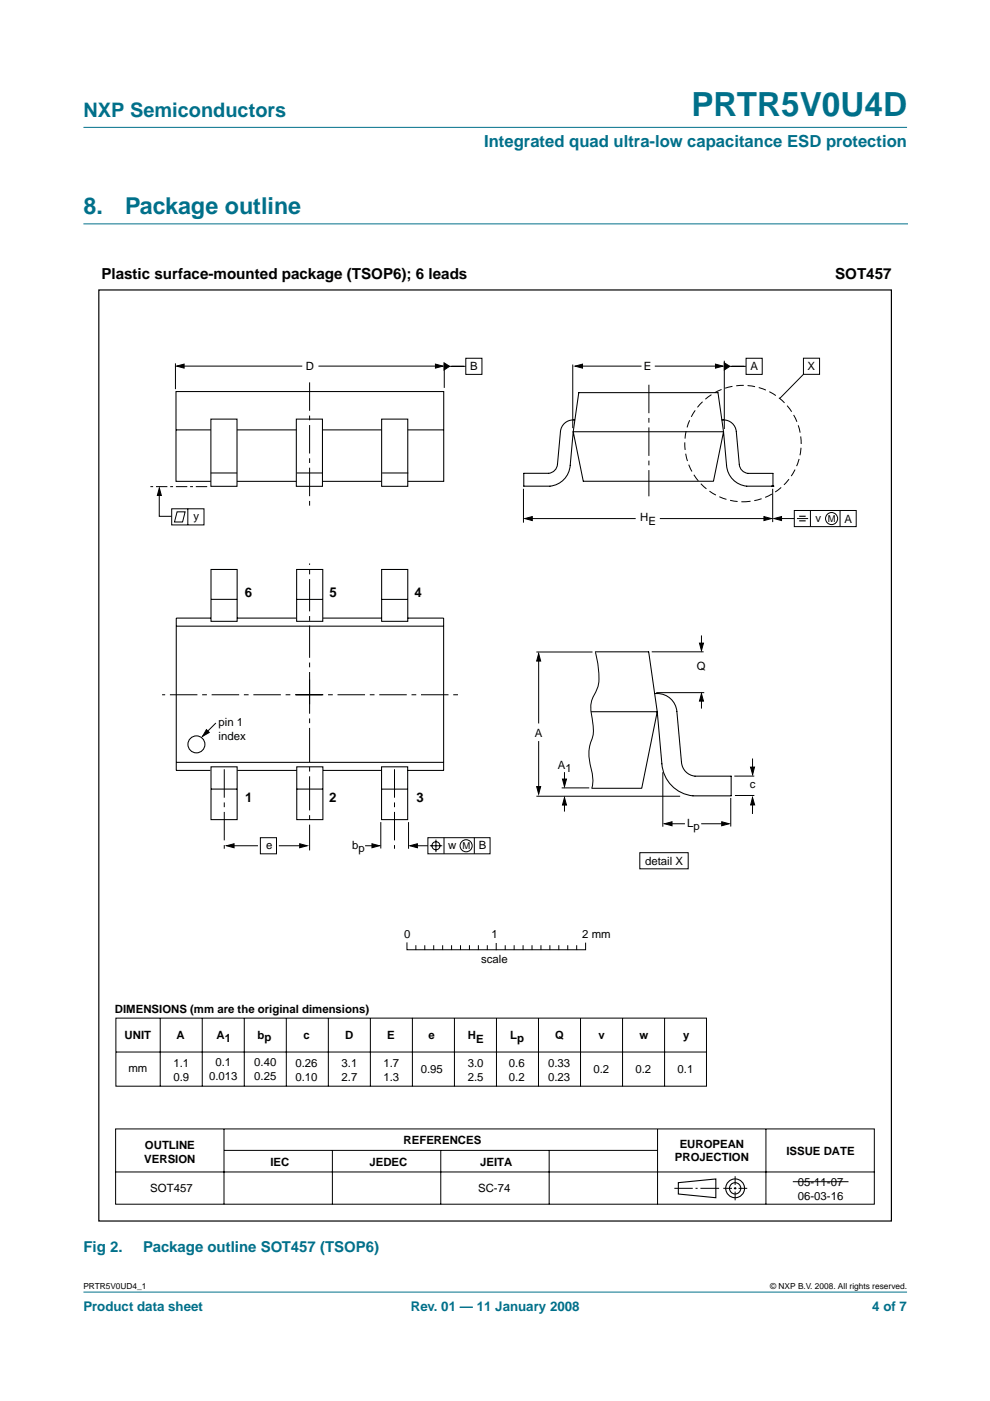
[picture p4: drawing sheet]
<svg xmlns="http://www.w3.org/2000/svg" width="210mm" height="297mm" viewBox="0 0 210 297" stroke-linecap="round" stroke-linejoin="round" font-family="sans-serif">
<g fill="#00708a" stroke="#00708a" stroke-width=".21">
<path d="M17.7 273.9h174.6z"/>
<path d="M17.7 27h174.6z"/>
</g>
<path d="M17.7 47.5h174.7" fill="none" stroke="#00708a" stroke-width=".21"/>
<g fill="none" stroke="#000" stroke-width=".21">
<path d="M37.2 77v5.5M38.4 77.6h25.7M67.5 77.6h25.6M94.2 77.1v5.1M94.7 77.7h4M98.8 76h3.4v3.4h-3.4zM121.4 77.3v13.5M122.6 77.6h13.4M138.8 77.6h13.7M153.6 76.5v14.5M154.1 77.7h4.1M158.2 76h3.4v3.4h-3.4z"/>
<path d="M170.3 75.9h3.5v3.5h-3.5zM170.3 79.4l-5 5.1M33.8 104v5.5h2.6M36.4 107.9h6.9v3.4h-6.9zM37.5 108.5h1.8l-.6 2.2h-1.7zM39.8 107.9v3.4M111 103.6v7.2M112.1 109.9h22.7M139.9 109.9h22.7M163.8 103.6v7.1M165 109.9h3.4M168.4 108.2h13.1v3.5h-13.1z"/>
<path d="M169 109.9h2.3M171.8 108.2v3.5M178.1 108.2v3.5M113.7 138.2h11.9M114.2 139.8v13.6M126.2 138.3a17.6 17.6 0 0 1 .6 7.3l-.9 1.8a5.3 5.3 0 0 0-.5 4l.2 1.5a7.4 7.4 0 0 1-.5 5 11 11 0 0 0 .4 5.9 6.6 6.6 0 0 1 0 3.3M138.2 138.2h11M148.7 134.7v2.4M45.8 153.3l-2.2 2.2M114.2 157.1v10.3M139.1 146.9h10.2M148.7 147.8v2.4"/>
<path d="M48.9 179.3h5.8M55.2 177.6h3.4v3.4h-3.4zM59.1 179.3h5.2M77.4 179.3h2.2M80.7 174.3v5.6M86.6 174.3v5.7M87.8 179.3h2.9M90.7 177.6h13.2v3.4h-13.2zM91.1 179.3h2.7M92.4 178v2.7M94.1 177.6v3.4M100.6 177.6v3.4"/>
<path d="M113.7 168.8h30.5M119.1 167h5.8M119.7 163.7v2.6M119.7 170.1v2M140.5 163.7v11.6M141.8 174.7h3.4M148.7 174.7h4.8M154.9 169.2v6M159.6 160.8v2.9M159.6 170l-.1 2.6M159.9 164.5h-4.2M159.9 168.7h-4.1"/>
<path d="M86.3 199.9v1.5h37.9v-1.4M135.7 180.8h10.2v3.4h-10.2zM88.2 200.5v.8M90.1 200.5v.8M92 200.5v.8M93.9 200.5v.8M95.7 200.5v.8M97.6 200.5v.8M99.5 200.5v.8M101.4 200.5v.8M103.3 200.5v.8M105.2 200v1.3"/>
<path d="M107.1 200.5v.8M109 200.5v.8M110.9 200.5v.8M112.8 200.5v.8M114.7 200.5v.8M116.6 200.5v.8M118.5 200.5v.8M120.4 200.5v.8M122.3 200.5v.8M24.5 239.4h160.9v15.9h-160.9zM47.5 239.4v15.9M139.4 239.4v15.9"/>
<path d="M162.4 239.4v15.9M24.5 248.5h160.9M47.5 243.9h91.8M70.5 243.9v11.4M93.5 243.9v11.4M116.4 243.9v11.4M143 251.9h3.9M147.5 251.9h.4M148.5 251.9h4M153.4 251.9h1.8M155.6 251.9h.6M155.9 249.4v1.8"/>
<path d="M155.9 251.7v.5M155.9 252.6v1.9M156.6 251.9h1.8"/>
<circle cx="176.3" cy="109.9" r="1.28"/>
<circle cx="92.4" cy="179.3" r=".86"/>
<circle cx="98.8" cy="179.3" r="1.28"/>
</g>
<g fill="none" stroke="#000" stroke-width=".23">
<path d="M143.8 250.7l8-.7v3.9l-8-.7z"/>
<circle cx="155.9" cy="251.9" r="1.99"/>
<circle cx="155.9" cy="251.9" r="1.2"/>
</g>
<g fill="#000" stroke="#000" stroke-width=".21">
<path d="M37.4 77.6l1.6-.4v.8zM92.3 77.2l1.6 .4-1.6 .4zM94.2 76.9l1.1 .8-1.1 .7zM121.9 77.6l1.6-.4v.9zM151.7 77.2l1.6 .4-1.6 .5zM153.6 76.9l1.1 .8-1.1 .7zM33.8 103.5l.4 1.5h-.8zM111.3 109.9l1.6-.4v.9zM162 109.5l1.6 .4-1.6 .5zM164.1 109.9l1.6-.4v.9zM148.3 136.4h.9l-.5 1.5zM43.8 154.7l.6 .6-1.5 .8z"/>
<path d="M114.2 138.6l.4 1.6h-.8zM148.7 147.1l.5 1.6h-.9zM48 179.3l1.6-.4v.8zM63.5 178.9l1.6 .4-1.6 .4zM78.9 178.9l1.6 .4-1.6 .4zM86.9 179.3l1.6-.4v.8zM113.8 166.8h.8l-.4 1.6zM119.7 169.1l.4 1.6h-.8zM119.3 165.2h.8l-.4 1.6zM140.9 174.7l1.6-.5v.9zM153 174.2l1.6 .5-1.6 .4zM159.6 169.1l.4 1.6h-.8z"/>
<path d="M159.1 162.6h.9l-.4 1.6z"/>
</g>
<path d="M62.7 147.3h34.9M68.4 147.3h-34" fill="none" stroke="#000" stroke-width=".21" stroke-dasharray="5.8 1 1 1" stroke-linecap="butt"/>
<path d="M65.6 149.3v-29.8" fill="none" stroke="#000" stroke-width=".21" stroke-dasharray="6.8 1 1 1" stroke-linecap="butt"/>
<path d="M65.6 144.1v36.2" fill="none" stroke="#000" stroke-width=".21" stroke-dasharray="7.2 1 1 1" stroke-linecap="butt"/>
<path d="M169.4 109.5h1.4M169.4 110.4h1.4" fill="none" stroke="#000" stroke-width=".24"/>
<path d="M43.9 103.2h-12" fill="none" stroke="#000" stroke-width=".21" stroke-dasharray="2.4 .6 .6 .6" stroke-linecap="butt"/>
<path d="M21 61.5h168v197.4h-168z" fill="none" stroke="#000" stroke-width=".25"/>
<g fill="none" stroke="#000" stroke-width=".22">
<path d="M37.3 83h56.8v19.1h-56.8zM37.3 91.1h56.8M37.4 132.8h56.6M44.7 131h-7.3v32.3h7.2M44.7 120.7h5.6v11h-5.6zM44.7 127.1h5.6M50.2 131h12.6M62.9 120.7h5.5v11h-5.5zM62.9 127.1h5.5M68.5 131h12.4M80.9 120.7h5.6v11h-5.6zM80.9 127.1h5.6"/>
<path d="M86.5 131h7.6v32.3h-7.7M37.4 161.6h56.6M44.7 162.6h5.6v11.2h-5.6zM44.7 167.3h5.6M50.3 163.3h12.6M62.9 162.6h5.6v11.2h-5.6zM62.9 167.3h5.6M68.5 163.3h12.4M80.9 162.6h5.5v11.2h-5.5zM80.9 167.3h5.6"/>
</g>
<circle cx="157.5" cy="94" r="12.3" fill="none" stroke="#000" stroke-width=".21" stroke-dasharray="1.6 .8" stroke-linecap="butt"/>
<path d="M137.6 81.6v23.6M47.5 163.1v16.9M83.6 163.1v16.9" fill="none" stroke="#000" stroke-width=".21" stroke-dasharray="6 1 1 1" stroke-linecap="butt"/>
<path d="M80.9 88.9h5.6v14.2h-5.6z" fill="#fff" stroke="#000" stroke-width=".22"/>
<path d="M81 100.3h5.6" fill="none" stroke="#000" stroke-width=".22"/>
<g fill="#fff" stroke="#000" stroke-width=".22">
<path d="M62.8 88.9h5.6v14.2h-5.6z"/>
<path d="M44.7 88.9h5.6v14.2h-5.6z"/>
</g>
<path d="M65.6 81.1v26.9" fill="none" stroke="#000" stroke-width=".21" stroke-dasharray="6 1 1 1" stroke-linecap="butt"/>
<g fill="none" stroke="#000" stroke-width=".22">
<path d="M121.8 89a2.73 2.73 0 0 0-3 2.5l-.6 6.9a2.07 2.07 0 0 1-1.9 2h-5.2v2.7h5.5a4.8 4.8 0 0 0 4.3-4.4l.6-7.2 2.2 10.5h27.6l2.1-10.5M122.7 83.2h29.5l1.2 8.3h-31.9zM153.1 89a2.73 2.73 0 0 1 3 2.5l.6 7a2.07 2.07 0 0 0 1.9 1.9h5.3v2.7M153.4 91.5l.6 7.2a4.8 4.8 0 0 0 4.3 4.4h5.6M44.7 100.3h5.6M62.9 100.3h5.6M163.6 103l.3 .1M163.9 103.1h.1M126.2 138.2h11.3l1.8 12.7M125.4 150.9h13.9M138.9 147a4.2 4.2 0 0 1 4.6 3.8l1 10.8a3.2 3.2 0 0 0 2.9 3h7.6v4.1h-8.1a7.3 7.3 0 0 1-6.6-6.7l-1-11.1M139.3 150.9l-3.2 16.2h-10.6"/>
<circle cx="41.6" cy="157.8" r="1.8"/>
</g>
<g fill="none" stroke="#000" stroke-width=".21">
<path d="M24.6 215.9h125.2v14.4h-125.2zM34 215.9v14.4M42.9 215.9v14.4M51.8 215.9v14.4M60.7 215.9v14.4M69.6 215.9v14.4M78.5 215.9v14.4M87.4 215.8v14.5M96.3 215.9v14.4M105.3 215.9v14.4M114.2 215.9v14.4M123.1 215.9v14.4"/>
<path d="M132 215.9v14.4M140.9 215.9v14.4M24.6 223.1h125.3M168.1 250.5h11.8"/>
</g>
<text font-size="7.1" fill="#00708a" x="146.6" y="24.7">PRTR5V0U4D</text>
<g font-size="4.9" fill="#00708a">
<text x="17.7" y="45.5">8.</text>
<text x="26.5" y="45.5">Package outline</text>
</g>
<text font-size="4.2" fill="#00708a" x="17.7" y="24.9">NXP Semiconductors</text>
<text font-size="3.5" fill="#00708a" x="102.7" y="31.1">Integrated quad ultra-low capacitance ESD protection</text>
<g font-size="3.2">
<text x="21.5" y="59.1">Plastic surface-mounted package (TSOP6); 6 leads</text>
<text x="177.1" y="59.1">SOT457</text>
</g>
<g font-size="3.2" fill="#00708a">
<text x="17.7" y="265.5">Fig 2.</text>
<text x="30.4" y="265.5">Package outline SOT457 (TSOP6)</text>
</g>
<g font-size="2.8">
<text x="51.9" y="126.6">6</text>
<text x="69.9" y="126.6">5</text>
<text x="87.9" y="126.6">4</text>
<text x="52" y="170">1</text>
<text x="69.8" y="170">2</text>
<text x="88.3" y="170">3</text>
</g>
<g font-size="2.8" fill="#00708a">
<text x="17.7" y="278">Product data sheet</text>
<text x="87.1" y="278">Rev. 01 — 11 January 2008</text>
<text x="184.9" y="278">4 of 7</text>
</g>
<g font-size="2.4">
<text x="64.9" y="78.5">D</text>
<text x="99.7" y="78.6">B</text>
<text x="136.5" y="78.5">E</text>
<text x="159.1" y="78.6">A</text>
<text x="171.2" y="78.5">X</text>
<text x="41" y="110.2">y</text>
<text x="135.8" y="110.6">H</text>
<text x="137.5" y="111.4">E</text>
<text x="172.9" y="110.7">v</text>
<text x="179" y="110.8">A</text>
<text x="147.8" y="142">Q</text>
<text x="46.3" y="154">pin 1</text>
<text x="46.3" y="156.9">index</text>
<text x="113.4" y="156.2">A</text>
<text x="118.3" y="163.1">A</text>
<text x="119.9" y="163.7">1</text>
<text x="159" y="167.2">c</text>
<text x="56.4" y="180">e</text>
<text x="74.7" y="180">bp</text>
<text x="145.7" y="175.4">Lp</text>
<text x="95" y="180">w</text>
<text x="101.5" y="180">B</text>
<text x="136.8" y="183.4">detail X</text>
<text x="85.7" y="198.9">0</text>
<text x="104.2" y="198.9">1</text>
<text x="123.4" y="198.9">2 mm</text>
<text x="102" y="204.2">scale</text>
<text x="24.4" y="214.7">DIMENSIONS (mm are the original dimensions)</text>
<text x="26.4" y="220.4">UNIT</text>
<text x="37.4" y="220.4">A</text>
<text x="45.9" y="220.3">A1</text>
<text x="54.6" y="220.4">bp</text>
<text x="64.3" y="220.4">c</text>
<text x="73.2" y="220.4">D</text>
<text x="82.1" y="220.4">E</text>
<text x="90.9" y="220.4">e</text>
<text x="99.2" y="220.4">H</text>
<text x="101" y="221.2">E</text>
<text x="108.2" y="220.4">L</text>
<text x="109.6" y="221">p</text>
<text x="117.7" y="220.4">Q</text>
<text x="126.9" y="220.4">v</text>
<text x="135.6" y="220.4">w</text>
<text x="144.8" y="220.4">y</text>
<text x="27.2" y="227.3">mm</text>
<text x="36.8" y="226.2">1.1</text>
<text x="45.7" y="225.9">0.1</text>
<text x="53.9" y="226.1">0.40</text>
<text x="62.6" y="226.2">0.26</text>
<text x="72.4" y="226.2">3.1</text>
<text x="81.3" y="226.2">1.7</text>
<text x="89.2" y="227.5">0.95</text>
<text x="99.2" y="226.2">3.0</text>
<text x="107.9" y="226.2">0.6</text>
<text x="116.2" y="226.2">0.33</text>
<text x="125.8" y="227.5">0.2</text>
<text x="134.7" y="227.5">0.2</text>
<text x="143.7" y="227.5">0.1</text>
<text x="36.8" y="229.1">0.9</text>
<text x="44.3" y="228.9">0.013</text>
<text x="53.9" y="229">0.25</text>
<text x="62.6" y="229.1">0.10</text>
<text x="72.4" y="229.1">2.7</text>
<text x="81.3" y="229.1">1.3</text>
<text x="99.2" y="229.1">2.5</text>
<text x="107.9" y="229.1">0.2</text>
<text x="116.2" y="229.1">0.23</text>
<text x="30.7" y="243.6">OUTLINE</text>
<text x="85.6" y="242.6">REFERENCES</text>
<text x="144.1" y="243.3">EUROPEAN</text>
<text x="166.7" y="244.8">ISSUE DATE</text>
<text x="30.6" y="246.5">VERSION</text>
<text x="57.3" y="247.2">IEC</text>
<text x="78.3" y="247.2">JEDEC</text>
<text x="101.8" y="247.2">JEITA</text>
<text x="143.1" y="246.2">PROJECTION</text>
<text x="169.2" y="251.5">05-11-07</text>
<text x="31.9" y="252.8">SOT457</text>
<text x="101.4" y="252.8">SC-74</text>
<text x="169.2" y="254.4">06-03-16</text>
</g>
<g font-size="2">
<text x="175.5" y="110.7">M</text>
<text x="98" y="180">M</text>
</g>
<g font-size="1.8">
<text x="17.7" y="273.4">PRTR5V0UD4_1</text>
<text x="163.3" y="273.4">© NXP B.V. 2008. All rights reserved.</text>
</g>
</svg>
